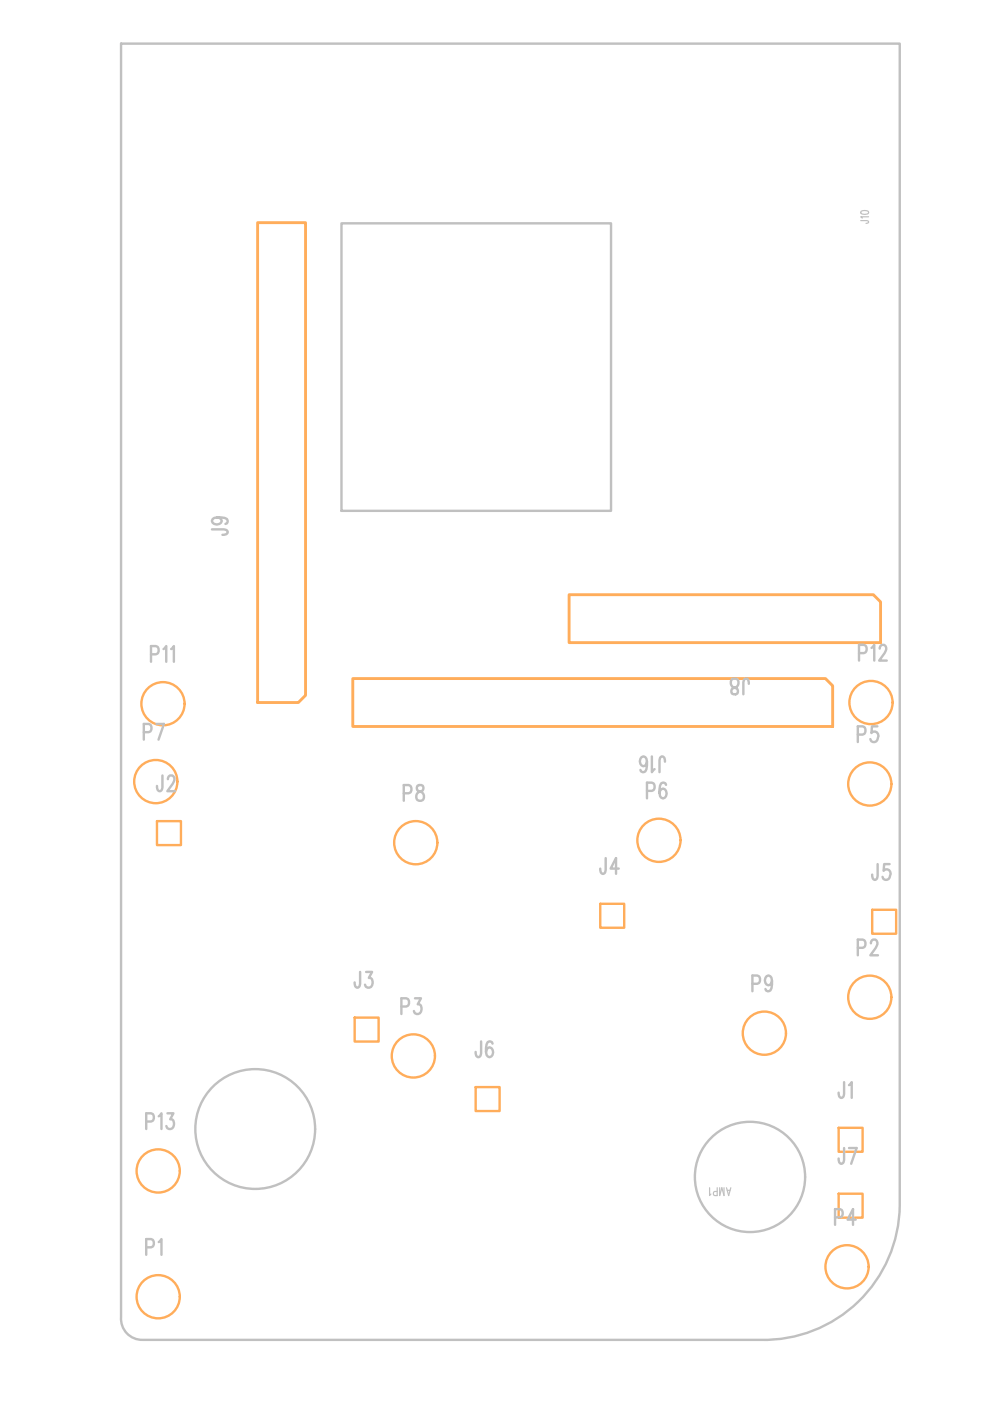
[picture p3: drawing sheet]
<svg xmlns="http://www.w3.org/2000/svg" width="210mm" height="297mm" viewBox="0 0 210 297" stroke-linecap="round" stroke-linejoin="round" font-family="sans-serif">
<g fill="none" stroke="#c0c0c0" stroke-width=".51">
<path d="M25.7 9.2h165.1v246.4a28.8 28.8 0 0 1-29.5 28.5h-131.1a4.5 4.5 0 0 1-4.5-4.8zM72.4 47.3h57.2v61h-57.2z"/>
<circle cx="54.1" cy="239.4" r="12.7"/>
<circle cx="159" cy="249.5" r="11.7"/>
</g>
<g fill="none" stroke="#ffad5b" stroke-width=".51">
<path d="M33.3 174.1h5.1v5.1h-5.1zM127.3 191.6h5v5.1h-5zM184.9 192.9h5.1v5.1h-5.1zM75.2 215.8h5.1v5h-5.1zM100.9 230.5h5v5.1h-5zM177.8 239.1h5.1v5.1h-5.1zM177.8 253.1h5.1v5.1h-5.1z"/>
<circle cx="34.6" cy="149.2" r="4.6"/>
<circle cx="184.7" cy="148.9" r="4.6"/>
<circle cx="33" cy="165.7" r="4.6"/>
<circle cx="88.1" cy="178.7" r="4.6"/>
<circle cx="139.7" cy="178.2" r="4.6"/>
<circle cx="184.4" cy="166.2" r="4.6"/>
<circle cx="162.1" cy="219.1" r="4.6"/>
<circle cx="184.4" cy="211.4" r="4.6"/>
<circle cx="87.6" cy="223.9" r="4.6"/>
<circle cx="33.5" cy="248.3" r="4.6"/>
<circle cx="33.5" cy="274.9" r="4.6"/>
<circle cx="179.6" cy="268.6" r="4.6"/>
</g>
<path d="M54.6 47.2h10.2v100.2l-1.5 1.5h-8.7zM120.7 126.1h64.5l1.5 1.5v8.6h-66zM74.8 143.9h100.2l1.5 1.5v8.6h-101.7z" fill="none" stroke="#ffad5b" stroke-width=".61"/>
<g font-size="5.1" fill="#c0c0c0">
<text x="48.3" y="113.4" transform="rotate(-90 48.3 113.4)">J9</text>
<text x="32" y="140.3">P11</text>
<text x="158.8" y="143.9" transform="rotate(180 158.8 143.9)">J8</text>
<text x="182.1" y="140.1">P12</text>
<text x="30.5" y="156.8">P7</text>
<text x="141" y="160.4" transform="rotate(180 141 160.4)">J16</text>
<text x="181.9" y="157.3">P5</text>
<text x="33.3" y="167.7">J2</text>
<text x="85.6" y="169.8">P8</text>
<text x="137.2" y="169.3">P6</text>
<text x="127.3" y="185.3">J4</text>
<text x="184.9" y="186.5">J5</text>
<text x="181.9" y="202.5">P2</text>
<text x="75.2" y="209.4">J3</text>
<text x="85.1" y="215">P3</text>
<text x="159.5" y="210.2">P9</text>
<text x="100.9" y="224.1">J6</text>
<text x="177.8" y="232.8">J1</text>
<text x="31" y="239.4">P13</text>
<text x="177.8" y="246.7">J7</text>
<text x="177.1" y="259.7">P4</text>
<text x="31" y="266">P1</text>
</g>
<g font-size="2.5" fill="#c0c0c0">
<text x="184.2" y="47.3" transform="rotate(-90 184.2 47.3)">J10</text>
<text x="155" y="251.8" transform="rotate(180 155 251.8)">AMP1</text>
</g>
</svg>
